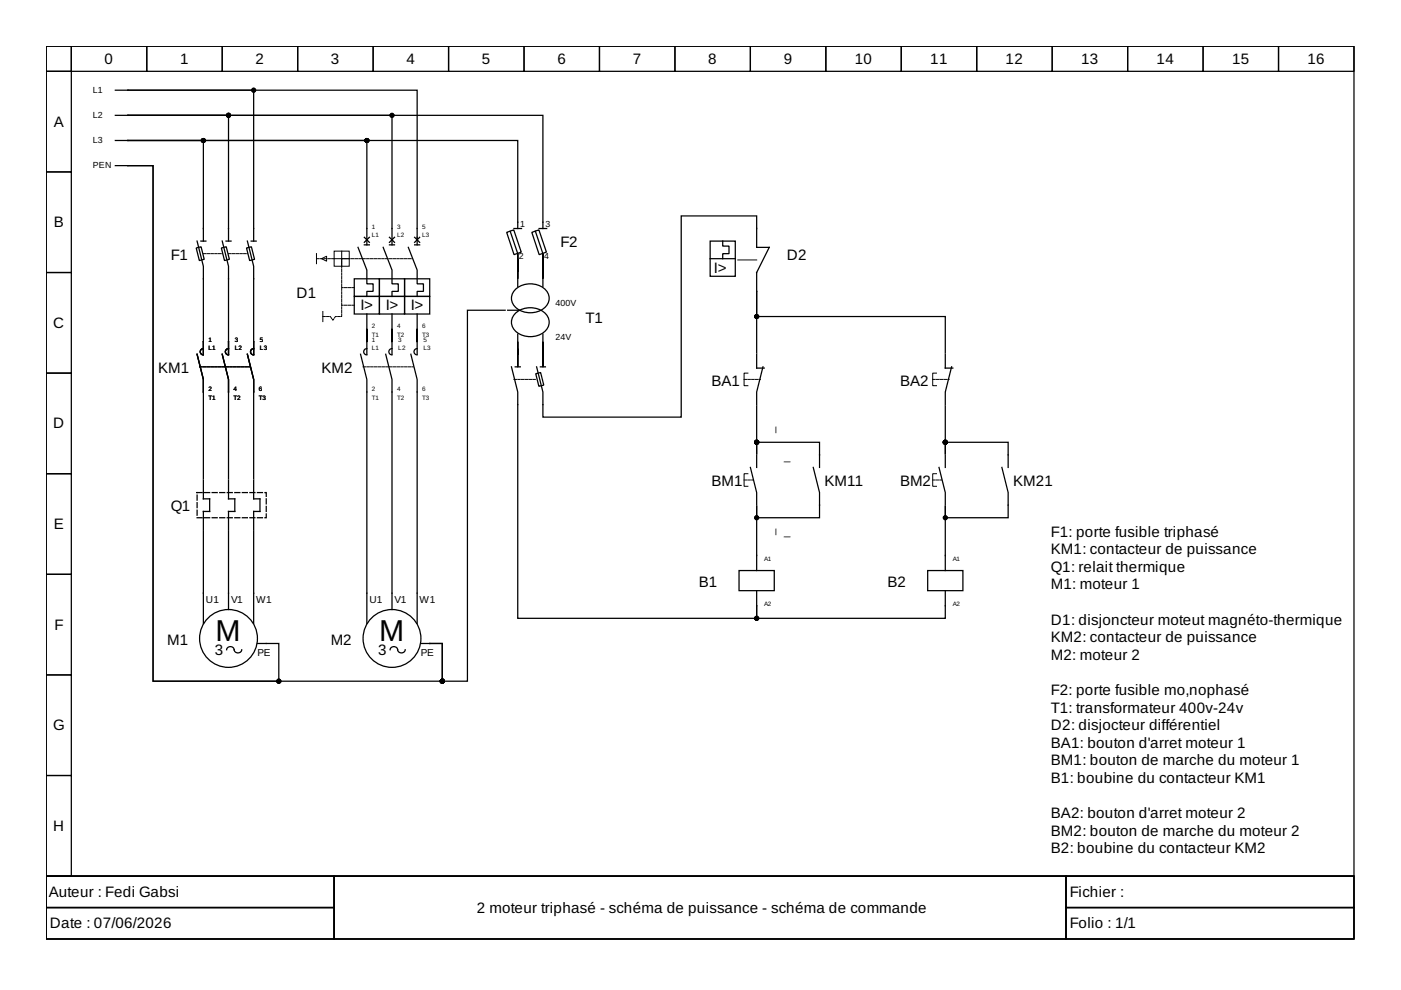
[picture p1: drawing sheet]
<svg xmlns="http://www.w3.org/2000/svg" width="297mm" height="210mm" viewBox="0 0 297 210" stroke-linecap="round" stroke-linejoin="round" font-family="sans-serif">
<g fill="none" stroke="#000" stroke-width=".27">
<path d="M9.8 9.8h277.3v176h-277.3zM9.8 9.8h5.3v5.3h-5.3zM9.8 15.1h5.3v21.4h-5.3zM15.1 9.8h16v5.3h-16zM24.5 19.1h2.6M27.1 19.1h61.3v32.8M27.1 19.1h26.7v32M31.1 9.8h16v5.3h-16zM47.1 9.8h16v5.3h-16zM63.1 9.8h16v5.3h-16zM79.1 9.8h16v5.3h-16zM95.1 9.8h16v5.3h-16z"/>
<path d="M111.1 9.8h16v5.3h-16zM127.1 9.8h16v5.3h-16zM143.1 9.8h16v5.3h-16zM159.1 9.8h16v5.3h-16zM175.1 9.8h16v5.3h-16zM191.1 9.8h16v5.3h-16zM207.1 9.8h16v5.3h-16zM223.1 9.8h16v5.3h-16zM239.1 9.8h16v5.3h-16zM255.1 9.8h16v5.3h-16zM271.1 9.8h16v5.3h-16zM9.8 36.5h5.3v21.3h-5.3z"/>
<path d="M24.5 29.8h2.6M24.5 24.5h2.6M24.5 35.1h2.6M27.1 24.5h56v27.4M27.1 29.8h50.7v22.1M27.1 35.1h5.4v109.3h61.3v-8h-2.7M27.1 29.8h82.7v18.6M27.1 29.8h16v21.3M27.1 24.5h21.3v26.6M27.1 35.1h5.4v109.3h26.6v-8h-4.5M27.1 24.5h88v23.9M9.8 57.8h5.3v21.3h-5.3z"/>
<path d="M41.6 52.6l1-.3 .7 2.7-1 .2zM41.8 51.1l1.3 5.3v18.7M42.6 51.1h1M46.9 52.6l1.1-.3 .6 2.7-1 .2zM47.1 51.1l1.3 5.3v18.7M47.9 51.1h1.1M52.3 52.6l1-.3 .7 2.7-1.1 .2zM52.4 51.1l1.4 5.3v18.7M53.2 51.1h1.1M75.1 59.1h5.3v3.7h-5.3zM75.9 52.4l1.9 4.8v3h1.3v1.6h-1.3v1M77.2 50.3l1.1 1.1"/>
<path d="M77.2 51.9h1.1M78.3 50.3l-1.1 1.1M80.4 59.1h5.4v3.7h-5.4zM81.2 52.4l1.9 4.8v3h1.3v1.6h-1.3v1M82.6 50.3l1 1.1M82.6 51.9h1M83.6 50.3l-1 1.1M85.8 59.1h5.3v3.7h-5.3zM86.6 52.4l1.8 4.8v3h1.4v1.6h-1.4v1M87.9 50.3l1.1 1.1M87.9 51.9h1.1M89 50.3l-1.1 1.1"/>
<path d="M107.4 49.3l1.5-.6 1.6 4.8-1.5 .5zM108.2 49l1.6 4.8v5.3v-5.3v3.7M109 48.4h1.6M109.8 57.8v2.9M112.8 49.3l1.5-.6 1.5 4.8-1.5 .5zM113.5 49l1.6 4.8v5.3v-5.3v3.7M114.3 48.4h1.6M115.1 57.8v2.9M150.6 51.1h5.3v7.5h-5.3zM150.6 54.8h5.3M153.2 51.1v1.1h1.4v1.6h-1.4v1M9.8 79.1h5.3v21.3h-5.3z"/>
<path d="M41.8 75.1l1.3 5.3v21.1M43.1 73.9a.67 .67 0 0 0-.6 .7 .67 .67 0 0 0 .6 .6M47.1 75.1l1.3 5.3v21.1M48.4 73.9a.67 .67 0 0 0-.6 .7 .67 .67 0 0 0 .6 .6M52.4 75.1l1.4 5.3v21.1M53.8 73.9a.67 .67 0 0 0-.7 .7 .67 .67 0 0 0 .7 .6M75.1 62.8h5.3v3.8h-5.3zM76.4 75.1l1.4 5.3v51.8M77.8 73.9a.67 .67 0 0 0-.7 .7 .67 .67 0 0 0 .7 .6M77.8 66.6v8.5M80.4 62.8h5.4v3.8h-5.4zM81.8 75.1l1.3 5.3v48.8"/>
<path d="M83.1 73.9a.67 .67 0 0 0-.7 .7 .67 .67 0 0 0 .7 .6M83.1 66.6v8.5M85.8 62.8h5.3v3.8h-5.3zM87.1 75.1l1.3 5.3v51.8M88.4 73.9a.67 .67 0 0 0-.6 .7 .67 .67 0 0 0 .6 .6M88.4 66.6v8.5M107.1 65.8h-8v78.6h-5.3v-8h-2.7M107.6 65.8h2.4M108.4 77.8l1.4 5.3v48h50.6v-2.7M109.1 66.6a4.6 4.6 0 0 1 7 .5 2.87 2.87 0 0 1-2.1 4 4.3 4.3 0 0 1-5.5-2.2 2.5 2.5 0 0 1 .6-2.3zM109.1 61.5a4.6 4.6 0 0 1 7 .6 2.87 2.87 0 0 1-2.1 4 4.3 4.3 0 0 1-5.5-2.2 2.5 2.5 0 0 1 .6-2.4zM109.2 77.8h1.1"/>
<path d="M109.8 70.8v3M109.8 74v3.8v-5.4v5.4M113.6 79.2l1-.2 .7 2.6-1 .3zM114.6 77.8h1M115.1 70.8v3M115.1 74v3.8v-5.4v5.4M160.4 61.8v-4l2.7-5.4h-2.7v-6.6h-16v42.6h-29.3v-5.3l-1.3-5.3M160.4 75.1v2.9h1.6M160.4 61.8v5.3h40v7.7M160.4 61.8v13M161.8 77.8l-1.4 5.3v2.7M200.4 75.1v2.9h1.6"/>
<path d="M201.8 77.8l-1.4 5.3v2.7M159.1 99.1l1.3 5.3v2.7M160.4 96.4v2.7M160.4 86v10.2v-2.4h13.4v5.3M172.4 99.1l1.4 5.3v5.4h-13.4v-2.4v13.6M199.1 99.1l1.3 5.3v2.7M200.4 96.4v2.7M200.4 86v10.2v-2.4h13.4v5.3M212.4 99.1l1.4 5.3v5.4h-13.4v-2.4v13.6M9.8 100.4h5.3v21.4h-5.3zM43.1 101.8v4h1.3v2.6h-1.3v4M43.1 112.7v19.5"/>
<path d="M48.4 101.8v4h1.4v2.6h-1.4v4M48.4 112.7v16.5M53.8 101.8v4h1.3v2.6h-1.3v4M53.8 112.7v19.5M9.8 121.8h5.3v21.3h-5.3zM48 137.8a.84 .84 0 0 1 1-.7 .84 .84 0 0 1 .7 .9 .84 .84 0 0 0 .9 .4 .84 .84 0 0 0 .6-.6M82.7 137.8a.84 .84 0 0 1 1-.7 .84 .84 0 0 1 .7 .9 .84 .84 0 0 0 .8 .4 .84 .84 0 0 0 .7-.6M89.2 136.4h1.9M156.7 121h7.5v4.2h-7.5zM160.4 125.2v3.2M196.7 121h7.5v4.2h-7.5zM200.4 125.2v5.9h-40v-2.7"/>
<path d="M9.8 143.1h5.3v21.3h-5.3zM9.8 164.4h5.3v21.4h-5.3zM9.8 185.8h277.3v13.3h-277.3zM9.8 185.8h61v6.6h-61zM9.8 192.4h61v6.7h-61zM70.8 185.8h155.2v13.3h-155.2zM226 185.8h61.1v6.6h-61.1zM226 192.4h61.1v6.7h-61.1z"/>
<circle cx="48.4" cy="135.4" r="6.1"/>
<circle cx="83.1" cy="135.4" r="6.1"/>
</g>
<g fill="none" stroke="#000" stroke-width=".21" stroke-dasharray=".5 .3">
<path d="M43.1 53.8h4M48.4 53.8h4M67.1 54.8h3.7M42.3 77.8h10.7M68.4 67.1h1.6l.6 .8 .5-.8h1.3v-12.3h15M75.1 61h-2.7M75.1 64.7h-2.7M77 77.8h10.6M109 80.4h4.8M157.8 80.4h3.4M197.8 80.4h3.4M157.8 101.8h1.8"/>
<path d="M197.8 101.8h1.8"/>
</g>
<path d="M67.1 53.8v2.1M68.2 54.8l1-.5v1.1zM70.8 53.2h3.2v3.2h-3.2zM70.8 54.8h3.2M72.4 53.2v3.2M156.4 55.1h4M68.4 66v2.2M158.6 79.1h-.8v2.7h.8M198.6 79.1h-.8v2.7h.8M158.6 100.4h-.8v2.7h.8M198.6 100.4h-.8v2.7h.8" fill="none" stroke="#000" stroke-width=".21"/>
<path d="M41.8 104.4h14.6v5.4h-14.6z" fill="none" stroke="#000" stroke-width=".27" stroke-dasharray="1.1 .5"/>
<g fill="#000" stroke="#000" stroke-width=".27">
<circle cx="53.8" cy="19.1" r=".4"/>
<circle cx="43.1" cy="29.8" r=".4"/>
<circle cx="48.4" cy="24.5" r=".4"/>
<circle cx="77.8" cy="29.8" r=".4"/>
<circle cx="83.1" cy="24.5" r=".4"/>
<circle cx="160.4" cy="67.1" r=".4"/>
<circle cx="160.4" cy="93.8" r=".4"/>
<circle cx="200.4" cy="93.8" r=".4"/>
<circle cx="160.4" cy="109.8" r=".4"/>
<circle cx="200.4" cy="109.8" r=".4"/>
<circle cx="160.4" cy="131.1" r=".4"/>
<circle cx="59.1" cy="144.4" r=".4"/>
<circle cx="93.8" cy="144.4" r=".4"/>
</g>
<g font-size="6.4">
<text x="45.7" y="135.9">M</text>
<text x="80.4" y="135.9">M</text>
</g>
<g font-size="3.2">
<text x="22.2" y="13.5">0</text>
<text x="38.2" y="13.5">1</text>
<text x="54.2" y="13.5">2</text>
<text x="70.2" y="13.5">3</text>
<text x="86.2" y="13.5">4</text>
<text x="102.2" y="13.5">5</text>
<text x="118.2" y="13.5">6</text>
<text x="134.2" y="13.5">7</text>
<text x="150.2" y="13.5">8</text>
<text x="166.2" y="13.5">9</text>
<text x="181.2" y="13.5">10</text>
<text x="197.2" y="13.5">11</text>
<text x="213.2" y="13.5">12</text>
<text x="229.2" y="13.5">13</text>
<text x="245.2" y="13.5">14</text>
<text x="261.2" y="13.5">15</text>
<text x="277.2" y="13.5">16</text>
<text x="11.4" y="26.9">A</text>
<text x="11.4" y="48.2">B</text>
<text x="118.8" y="52.4">F2</text>
<text x="36.2" y="55.1">F1</text>
<text x="151.4" y="57.8">I&gt;</text>
<text x="166.8" y="55.1">D2</text>
<text x="62.8" y="63.1">D1</text>
<text x="76.4" y="65.8">I&gt;</text>
<text x="81.8" y="65.8">I&gt;</text>
<text x="87.1" y="65.8">I&gt;</text>
<text x="11.3" y="69.5">C</text>
<text x="124.2" y="68.4">T1</text>
<text x="33.5" y="79.1">KM1</text>
<text x="68.2" y="79.1">KM2</text>
<text x="150.8" y="81.8">BA1</text>
<text x="190.8" y="81.8">BA2</text>
<text x="11.3" y="90.8">D</text>
<text x="150.8" y="103.1">BM1</text>
<text x="174.8" y="103.1">KM11</text>
<text x="190.8" y="103.1">BM2</text>
<text x="214.8" y="103.1">KM21</text>
<text x="11.4" y="112.2">E</text>
<text x="36.2" y="108.4">Q1</text>
<text x="222.8" y="113.8">F1: porte fusible triphasé</text>
<text x="222.8" y="117.5">KM1: contacteur de puissance</text>
<text x="148.2" y="124.4">B1</text>
<text x="188.2" y="124.4">B2</text>
<text x="222.8" y="121.2">Q1: relait thermique</text>
<text x="222.8" y="125">M1: moteur 1</text>
<text x="11.5" y="133.5">F</text>
<text x="35.5" y="136.7">M1</text>
<text x="70.1" y="136.7">M2</text>
<text x="222.8" y="132.4">D1: disjoncteur moteut magnéto-thermique</text>
<text x="222.8" y="136.2">KM2: contacteur de puissance</text>
<text x="45.5" y="138.8">3</text>
<text x="80.2" y="138.8">3</text>
<text x="222.8" y="139.9">M2: moteur 2</text>
<text x="222.8" y="147.4">F2: porte fusible mo,nophasé</text>
<text x="11.3" y="154.8">G</text>
<text x="222.8" y="151.1">T1: transformateur 400v-24v</text>
<text x="222.8" y="154.8">D2: disjocteur différentiel</text>
<text x="222.8" y="158.6">BA1: bouton d'arret moteur 1</text>
<text x="222.8" y="162.3">BM1: bouton de marche du moteur 1</text>
<text x="222.8" y="166">B1: boubine du contacteur KM1</text>
<text x="222.8" y="173.5">BA2: bouton d'arret moteur 2</text>
<text x="11.3" y="176.2">H</text>
<text x="222.8" y="177.2">BM2: bouton de marche du moteur 2</text>
<text x="222.8" y="181">B2: boubine du contacteur KM2</text>
<text x="10.3" y="190.2">Auteur : Fedi Gabsi</text>
<text x="226.8" y="190.2">Fichier :</text>
<text x="10.6" y="196.8">Date : 07/06/2026</text>
<text x="101.1" y="193.5">2 moteur triphasé - schéma de puissance - schéma de commande</text>
<text x="226.8" y="196.8">Folio : 1/1</text>
</g>
<g font-size="2.4">
<text x="164.2" y="91.9" transform="rotate(-90 164.2 91.9)">_</text>
<text x="166.3" y="97.5">_</text>
<text x="164.2" y="113.4" transform="rotate(-90 164.2 113.4)">_</text>
<text x="166.3" y="113.5">_</text>
</g>
<g font-size="2.1">
<text x="43.6" y="127.9">U1</text>
<text x="49" y="127.9">V1</text>
<text x="54.3" y="127.9">W1</text>
<text x="78.3" y="127.9">U1</text>
<text x="83.6" y="127.9">V1</text>
<text x="89" y="127.9">W1</text>
<text x="54.6" y="139.1">PE</text>
<text x="89.2" y="139.1">PE</text>
</g>
<g font-size="1.9">
<text x="19.7" y="19.7">L1</text>
<text x="19.7" y="25">L2</text>
<text x="19.7" y="35.7">PEN</text>
<text x="19.7" y="30.3">L3</text>
<text x="110.3" y="48.2">1</text>
<text x="115.6" y="48.2">3</text>
<text x="110" y="54.8">2</text>
<text x="115.4" y="54.8">4</text>
<text x="117.8" y="64.8">400V</text>
<text x="117.8" y="72">24V</text>
</g>
<g font-size="1.3">
<text x="78.8" y="48.4">1</text>
<text x="78.8" y="50.3">L1</text>
<text x="84.2" y="48.4">3</text>
<text x="84.2" y="50.3">L2</text>
<text x="89.5" y="48.4">5</text>
<text x="89.5" y="50.3">L3</text>
<text x="78.8" y="69.5">2</text>
<text x="78.8" y="71.4">T1</text>
<text x="84.2" y="69.5">4</text>
<text x="84.2" y="71.4">T2</text>
<text x="89.5" y="69.5">6</text>
<text x="89.5" y="71.4">T3</text>
<text x="44.2" y="72.4">1</text>
<text x="44.2" y="74.3">L1</text>
<text x="49.8" y="72.4">3</text>
<text x="49.8" y="74.3">L2</text>
<text x="55.1" y="72.4">5</text>
<text x="55.1" y="74.3">L3</text>
<text x="78.8" y="72.4">1</text>
<text x="78.8" y="74.3">L1</text>
<text x="84.4" y="72.4">3</text>
<text x="84.4" y="74.3">L2</text>
<text x="89.8" y="72.4">5</text>
<text x="89.8" y="74.3">L3</text>
<text x="44.2" y="82.8">2</text>
<text x="49.5" y="82.8">4</text>
<text x="54.8" y="82.8">6</text>
<text x="78.8" y="82.8">2</text>
<text x="84.2" y="82.8">4</text>
<text x="89.5" y="82.8">6</text>
<text x="44.2" y="84.7">T1</text>
<text x="49.5" y="84.7">T2</text>
<text x="54.8" y="84.7">T3</text>
<text x="78.8" y="84.7">T1</text>
<text x="84.2" y="84.7">T2</text>
<text x="89.5" y="84.7">T3</text>
<text x="162" y="118.9">A1</text>
<text x="202" y="118.9">A1</text>
<text x="162" y="128.5">A2</text>
<text x="202" y="128.5">A2</text>
</g>
</svg>
